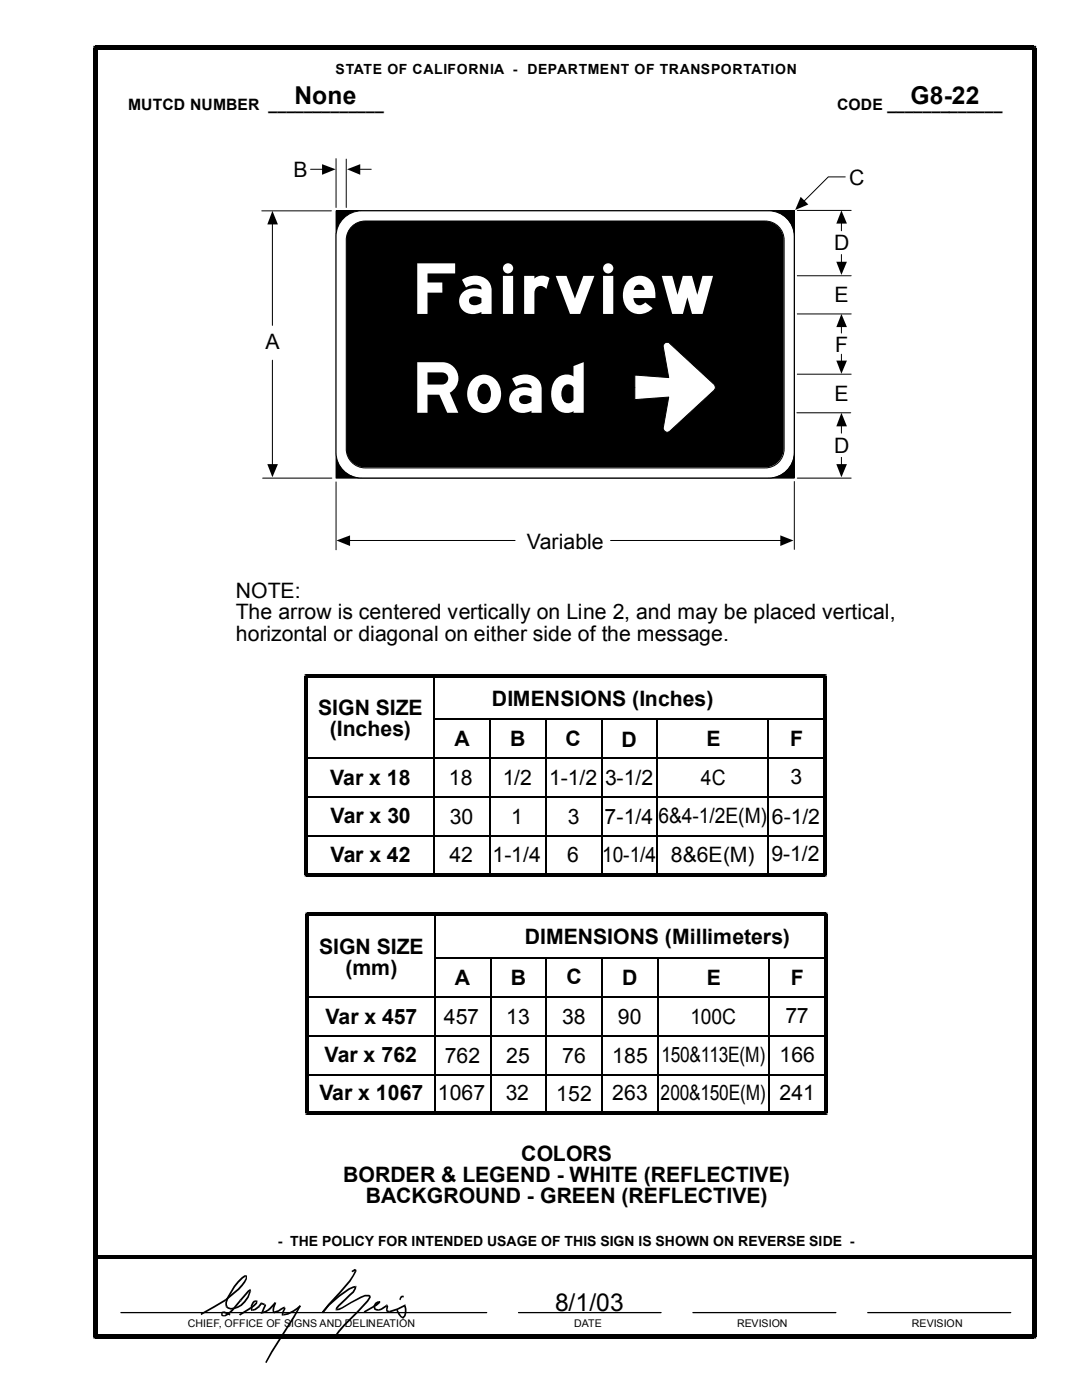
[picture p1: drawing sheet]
<svg xmlns="http://www.w3.org/2000/svg" width="216mm" height="279mm" viewBox="0 0 216 279" stroke-linecap="round" stroke-linejoin="round" font-family="sans-serif">
<path d="M18.6 9.1h.4v.9l.5-.4h-.9zM19 9.1h187.3v.9h-187.3zM206.3 9.1h.5v.5h-.9l.4 .4zM67.1 42.1h91.4v53.3h-91.4zM19 250.5h187.3v.7h-187.3zM18.6 9.6h.9v257.1h-.9zM19 266.3h187.3v.8h-187.3zM18.6 266.7h.9l-.5-.4v.8h-.4zM205.9 9.6h.9v257.1h-.9zM206.3 266.3l-.4 .4h.9v.4h-.5z" fill="#000"/>
<g fill="none" stroke="#000" stroke-width=".2">
<path d="M62 33.8h2.4M67.1 31.7v9.7M69.1 31.8v9.6M71.7 33.8h2.4M168.7 35.3h-3.4l-4.9 4.9M52.2 42.1h13.9M54.4 44.6v20.3M67.1 42.1h91.4v53.3h-91.4zM159.1 55h10.7M159.1 42h10.7M167.9 44.4v1.7M167.9 50.8v1.6"/>
<path d="M54.4 71.9v20.9M159.1 74.7h10.7M159.1 62.7h10.7M167.9 65.1v1.4M167.9 70.7v1.4M52.4 95.4h13.8M67.1 96.2v13.5M158.5 96.1v13.5M159 82.4h10.8M159.1 95.4h10.7M167.9 84.8v1.6M167.9 91.3v1.5"/>
<path d="M69.6 107.9h33.2"/>
</g>
<g fill="#000">
<path d="M64.3 32.8l2.7 1-2.7 1.1z" fill-rule="evenodd"/>
<path d="M69.3 33.8l2.6-1v2.1z" fill-rule="evenodd"/>
<path d="M54.4 42.1l1.1 2.7h-2.2z" fill-rule="evenodd"/>
<path d="M159.8 39.3l1.5 1.5-2.6 1.1z" fill-rule="evenodd"/>
<path d="M166.9 52.2h2.1l-1.1 2.7z" fill-rule="evenodd"/>
<path d="M167.9 42l1.1 2.6h-2.1z" fill-rule="evenodd"/>
<path d="M166.9 72h2.1l-1.1 2.6z" fill-rule="evenodd"/>
<path d="M167.9 62.7l1.1 2.6h-2.1z" fill-rule="evenodd"/>
<path d="M53.3 92.6h2.2l-1.1 2.6z" fill-rule="evenodd"/>
<path d="M166.9 92.6h2.1l-1.1 2.6z" fill-rule="evenodd"/>
<path d="M167.9 82.4l1.1 2.7h-2.1z" fill-rule="evenodd"/>
<path d="M67.1 107.9l2.7-1.1v2.2z" fill-rule="evenodd"/>
</g>
<path d="M68.9 43.3a5.1 5.1 0 0 1 3.2-1.2h81.2a5.1 5.1 0 0 1 5.1 5.1v43.1a5.1 5.1 0 0 1-5.1 5h-81.2a5.1 5.1 0 0 1-5-5v-43.1a5.1 5.1 0 0 1 1.8-3.9z" fill="#fff"/>
<path d="M68.3 43.9a5.1 5.1 0 0 1 3.8-1.8h81.3a5.1 5.1 0 0 1 5.1 5.1v43.1a5.1 5.1 0 0 1-5.1 5.1h-81.3a5.1 5.1 0 0 1-5-5.1v-43.1a5.1 5.1 0 0 1 1.2-3.3zM70.2 45.2a3.8 3.8 0 0 1 2.7-1.1h79.8a3.8 3.8 0 0 1 3.8 3.8v41.7a3.8 3.8 0 0 1-3.8 3.8h-79.8a3.8 3.8 0 0 1-3.8-3.8v-41.7a3.8 3.8 0 0 1 1.1-2.7zM121.8 107.9h34.1" fill="none" stroke="#000" stroke-width=".2"/>
<path d="M70.2 45.2a3.8 3.8 0 0 1 2.7-1.1h79.7a3.8 3.8 0 0 1 3.8 3.8v41.6a3.8 3.8 0 0 1-3.8 3.8h-79.7a3.8 3.8 0 0 1-3.8-3.8v-41.6a3.8 3.8 0 0 1 1.1-2.7z" fill="#000"/>
<path d="M155.7 106.8l2.6 1.1-2.6 1.1z" fill-rule="evenodd" fill="#000"/>
<path d="M132.6 68.5l.2-.2h.6l9.1 8.4a.82 .82 0 0 1 0 1.2l-8.8 8.1a.8 .8 0 0 1-.9 .2 .8 .8 0 0 1-.5-.8l1.1-6.2-6.7 .6v-5l6.7 .6-1.1-6.2z" fill-rule="evenodd" fill="#fff"/>
<path d="M132.6 68.5l.2-.2h.6l9.1 8.4a.82 .82 0 0 1 0 1.2l-8.8 8.1a.8 .8 0 0 1-.9 .2 .8 .8 0 0 1-.5-.8l1.1-6.2-6.7 .6v-5l6.7 .6-1.1-6.2z" fill="none" stroke="#000" stroke-width=".2"/>
<g fill="#000">
<path d="M60.8 134.5h.3v.7l.4-.3h-.7zM61.1 134.5h103.5v.7h-103.5zM164.6 134.5h.3v.4h-.6l.3 .3zM60.8 134.9h.7v39.7h-.7zM60.8 174.6h.7l-.4-.4v.7h-.3zM61.1 174.2h103.5v.7h-103.5zM164.3 134.9h.6v39.7h-.6zM164.6 174.2l-.3 .4h.6v.3h-.3zM61 182.1h.3v.7l.3-.3h-.6zM61.3 182.1h103.5v.7h-103.5zM164.8 182.1h.3v.4h-.7l.4 .3zM61 182.5h.6v39.7h-.6z"/>
<path d="M61.3 221.8h103.5v.7h-103.5zM61 222.2h.6l-.3-.4v.7h-.3zM164.4 182.5h.7v39.7h-.7zM164.8 221.8l-.4 .4h.7v.3h-.3zM49 254.6h.3a3.7 3.7 0 0 1-1.5 2.8l-2.7 2.2-.2-.3 1.1-.9a9.6 9.6 0 0 0 3-3.3zM44.9 259.3l.2 .3zM47.8 259.4l.3 .3a6.8 6.8 0 0 1-3.1 3l-.2-.2a7.9 7.9 0 0 0 3-3.1zM47.8 259.4l.3 .3zM48.2 254.9l.6-.4h.4v.3a8.4 8.4 0 0 0-3.9 5.5l.1 .4-.4 .1v-.4a7.5 7.5 0 0 1 2.4-4.7zM49 254.6h.3l-.1-.1v.3zM49.4 257.6l.6-.4 .1 .5h-.3l.2-.2-1.9 2.2-.3-.3zM49.8 257.6l.3 .1-.1 .1z"/>
<path d="M50.4 259.8l.2-.2 .5-.1 .1 .3-.6 .3-.2 .5-.1 1h-.2l-.1-1.1zM51.1 259.5l.1 .3h-.2l.2-.3zM52.2 259.9l.6 .3-.1 .3-.6-.2zM54.8 259.9l.3 .1-.3-.1 .2 .3zM70.1 253.7l.7-.5 .3 .2v.3h-.3v-.3l.1 .2-.5 .3zM71 256.6h.1v.2h-.3l.2 .2zM70.8 253.7h.3l-1.2 2.1-5.4 6.2-.2-.2 5.4-6.3zM70.8 253.7h.3zM70.8 256.8h.3l-.5 1.2-2.9 2.7-.4 .7h-.3l.1-.5 .4-.5 2.9-2.7zM73.7 258.4l-.1 .3zM73.7 258.4l.2 .2 .1 .3-.5 .9-2 2.2a18.9 18.9 0 0 0-4.4 4.9l-.3-.2 .7-1.1 5.7-6.1 .5-.7zM75.4 259.7h.2l.1 .2z"/>
<path d="M74.8 260l.6-.3 .3 .2a.93 .93 0 0 0-.8 1.2l.6 .2v.3l-.8-.2-.2-.8zM79.8 258.8l.3 .2-.2 .5-.2-.2zM79.8 258.8l.4-.2h.3l.1 .3h-.3l-.2 .2zM79.8 258.8l.3 .3zM40 262.1l4.9-2.8 .2 .3-5 2.9zM44.8 261.7l1.2 .5-.1 .4-1.2-.6zM44.8 261.7l-.1 .3zM44.3 261.8l.5-.1v.3l-.4 .2 .1 .3h.4v.2l-.7-.1-.1-.4zM44.8 262.5l.2 .2zM45 260.8l.3-.2 .1 .1zM45.3 260.6a1.55 1.55 0 0 0 2.1 .1 5 5 0 0 0 2.4-3.1l.2 .2a4.3 4.3 0 0 1-3.9 3.6l-.6-.2-.5-.3zM47.7 262.3l2.2-1.4 .2 .3-2.2 1.4z"/>
<path d="M51 259.8l.2-.3 .2 .1-.1 .6-1.2 1-.2-.3 1.2-1v-.1zM49.9 260.9l.2 .3zM50.4 261.3l.1 .3h-.2zM50.4 261.3l.4-.1 .8-.6 .2 .3-.7 .6-.6 .1zM52 260l.2 .3-.4 .6-.2-.3zM51.6 260.6l.2 .3zM52 260l.2-.1-.1 .4h.1zM52.2 261.9l.3 .1-.2-.2 .1 .3-.4 .1zM52.3 261.8l1.5-.7v.4l-.8 .5-.6 .1zM52.8 260.2l.1 .1-.2 .2zM52.9 260.3l.2 .3-.6 1.4-.3-.1 .5-1.4zM54.8 259.9l.2 .3-1.2 1.3-.2-.3z"/>
<path d="M53.6 261.2l.2-.1v.4zM54.8 261.7l.1 .3-.2 .1zM54.8 261.7l1.9-.9 .1 .3-1.2 .7-.7 .2zM54.8 259.9l.3 .1-.4 1.5 .2 .3-.3 .2-.2-.5zM56.6 262.2l-.1 .4zM56.6 262.2a6.3 6.3 0 0 0 3.2-1.7l.2 .3a6.8 6.8 0 0 1-3.4 1.8zM56.7 260.8l.2 .1-.3 .1 .2 .1zM56.6 261l.3-.1 .1 .3-.5 1.4h-.3v-.5l.4-.9zM59.8 260.5l.2 .3zM59.8 260.5l.2 .2-1.2 2.3-4.4 6.9-1.2 2.1-.3-.1 1.2-2.2zM65.4 260.3l2.1-1.7 2-1.5 1.5-.5v.4h-.5a18 18 0 0 0-6 5l-.2-.2zM64.3 261.8l.2 .2z"/>
<path d="M67.1 261.2v.3h-.1v-.1h.3zM67.1 261.2l1.1-.3 3.8-2.2 .8-.3h.9v.3h-.9l-.7 .4-4.4 2.4h-.6zM72.6 261.7l2.3-1.4 .7-.5 .3 .1h-.3v-.2h.3v.3l-.7 .6-2.4 1.4zM75.5 261.3l1.5-.9 .3 .3-1.2 .8-.6 .1zM75.5 261.3v.3zM77.2 260.3l.1 .1-.3 .3h.3l-.3-.3zM77.3 260.4l.2 .3-.2 .8 .3 .1v.4l-.6-.3v-1zM77.6 261.6l.1 .4h-.1zM77.6 261.6l1.6-.5 1.6-.8 .1 .4-1.6 .8-1.6 .5zM79.1 261.5l.2-.1 .8 1.2 .4 .3-.2 .2-.8-.7zM80.3 262.9h.2l-.2 .2 .1 .1 .1-.1zM80.8 260.3h.1v.2l-.3 .1 .3 .1z"/>
<path d="M80.6 260.6l.3-.1a2.42 2.42 0 0 1-.4 2.6l-.2-.2a1.98 1.98 0 0 0 .3-2.3z"/>
</g>
<g fill="none" stroke="#000" stroke-width=".34">
<path d="M86.7 134.8v39.7M61.1 159.1h103.4M61.1 151.3h103.4M86.6 143.5h77.9M97.8 143.5v31.1M108.9 143.5v31.1M120.1 143.4v31.2M131.1 143.5v31.2M153.3 143.4v31.1M61.1 166.8h103.4M61.3 198.9h103.5M86.7 191.1h78.1"/>
<path d="M86.8 182.5v39.6M97.9 191.1v31.1M109 191.1v31.1M120.1 191.1v31.1M131.2 191.1v31.1M153.5 191.2v31M61.3 206.7h103.5M61.3 214.5h103.5"/>
</g>
<path d="M24.1 262h73M103.5 262h28.4M138.3 262h28.5M173.1 262h28.6" fill="none" stroke="#000" stroke-width=".25"/>
<g font-size="15.2" fill="#fff">
<text x="82" y="62.7">Fairview</text>
<text x="82" y="82.4">Road</text>
</g>
<g font-size="4.9">
<text x="58.8" y="20.7">None</text>
<text x="181.7" y="20.7">G8-22</text>
<text x="110.7" y="261.7">8/1/03</text>
</g>
<g font-size="4.2">
<text x="58.6" y="35.4">B</text>
<text x="169.4" y="36.8">C</text>
<text x="166.5" y="50">D</text>
<text x="166.5" y="60.4">E</text>
<text x="53" y="69.7">A</text>
<text x="166.6" y="70.2">F</text>
<text x="166.5" y="80">E</text>
<text x="166.5" y="90.4">D</text>
<text x="105.2" y="109.6">Variable</text>
<text x="47.1" y="119.4">NOTE:</text>
<text x="47.1" y="123.6">The arrow is centered vertically on Line 2, and may be placed vertical,</text>
<text x="47.1" y="127.8">horizontal or diagonal on either side of the message.</text>
<text x="63.5" y="142.7">SIGN SIZE</text>
<text x="98.1" y="140.8">DIMENSIONS (Inches)</text>
<text x="65.8" y="146.9">(Inches)</text>
<text x="90.7" y="148.9">A</text>
<text x="101.8" y="148.9">B</text>
<text x="112.9" y="148.8">C</text>
<text x="124" y="149">D</text>
<text x="141" y="148.9">E</text>
<text x="157.6" y="148.9">F</text>
<text x="65.9" y="156.6">Var x 18</text>
<text x="89.6" y="156.6">18</text>
<text x="100.3" y="156.7">1/2</text>
<text x="109.6" y="156.7">1-1/2</text>
<text x="120.7" y="156.7">3-1/2</text>
<text x="139.9" y="156.6">4C</text>
<text x="157.7" y="156.5">3</text>
<text x="66" y="164.3">Var x 30</text>
<text x="89.7" y="164.5">30</text>
<text x="102" y="164.4">1</text>
<text x="113.3" y="164.4">3</text>
<text x="120.7" y="164.4">7-1/4</text>
<text x="131.4" y="164.3">6&amp;4-1/2E(M)</text>
<text x="154" y="164.4">6-1/2</text>
<text x="66" y="172">Var x 42</text>
<text x="89.7" y="172">42</text>
<text x="98.3" y="172">1-1/4</text>
<text x="113.2" y="172">6</text>
<text x="120.1" y="172">10-1/4</text>
<text x="133.9" y="172">8&amp;6E(M)</text>
<text x="153.9" y="171.9">9-1/2</text>
<text x="63.7" y="190.3">SIGN SIZE</text>
<text x="104.7" y="188.4">DIMENSIONS (Millimeters)</text>
<text x="68.9" y="194.6">(mm)</text>
<text x="90.8" y="196.6">A</text>
<text x="101.9" y="196.6">B</text>
<text x="113" y="196.4">C</text>
<text x="124.1" y="196.6">D</text>
<text x="141.1" y="196.5">E</text>
<text x="157.8" y="196.5">F</text>
<text x="64.9" y="204.3">Var x 457</text>
<text x="88.6" y="204.3">457</text>
<text x="101" y="204.4">13</text>
<text x="112.2" y="204.3">38</text>
<text x="123.3" y="204.4">90</text>
<text x="137.8" y="204.3">100C</text>
<text x="156.7" y="204.1">77</text>
<text x="64.8" y="212">Var x 762</text>
<text x="88.7" y="212.1">762</text>
<text x="101" y="212.1">25</text>
<text x="112.2" y="212.1">76</text>
<text x="122.2" y="212.1">185</text>
<text x="132" y="212">150&amp;113E(M)</text>
<text x="155.5" y="212">166</text>
<text x="63.8" y="219.6">Var x 1067</text>
<text x="87.4" y="219.6">1067</text>
<text x="100.9" y="219.6">32</text>
<text x="111" y="219.7">152</text>
<text x="122.2" y="219.5">263</text>
<text x="131.8" y="219.6">200&amp;150E(M)</text>
<text x="155.5" y="219.5">241</text>
<text x="104" y="231.6">COLORS</text>
<text x="68.5" y="235.9">BORDER &amp; LEGEND - WHITE (REFLECTIVE)</text>
<text x="73" y="240.1">BACKGROUND - GREEN (REFLECTIVE)</text>
</g>
<g font-size="3.1">
<text x="25.6" y="21.9">MUTCD NUMBER _____________</text>
<text x="167" y="21.9">CODE _____________</text>
</g>
<g font-size="2.8">
<text x="67" y="14.7">STATE OF CALIFORNIA - DEPARTMENT OF TRANSPORTATION</text>
<text x="55.5" y="248.6">- THE POLICY FOR INTENDED USAGE OF THIS SIGN IS SHOWN ON REVERSE SIDE -</text>
</g>
<g font-size="2.1">
<text x="37.5" y="264.8">CHIEF, OFFICE OF SIGNS AND DELINEATION</text>
<text x="114.6" y="264.8">DATE</text>
<text x="147.1" y="264.8">REVISION</text>
<text x="181.9" y="264.8">REVISION</text>
</g>
</svg>
